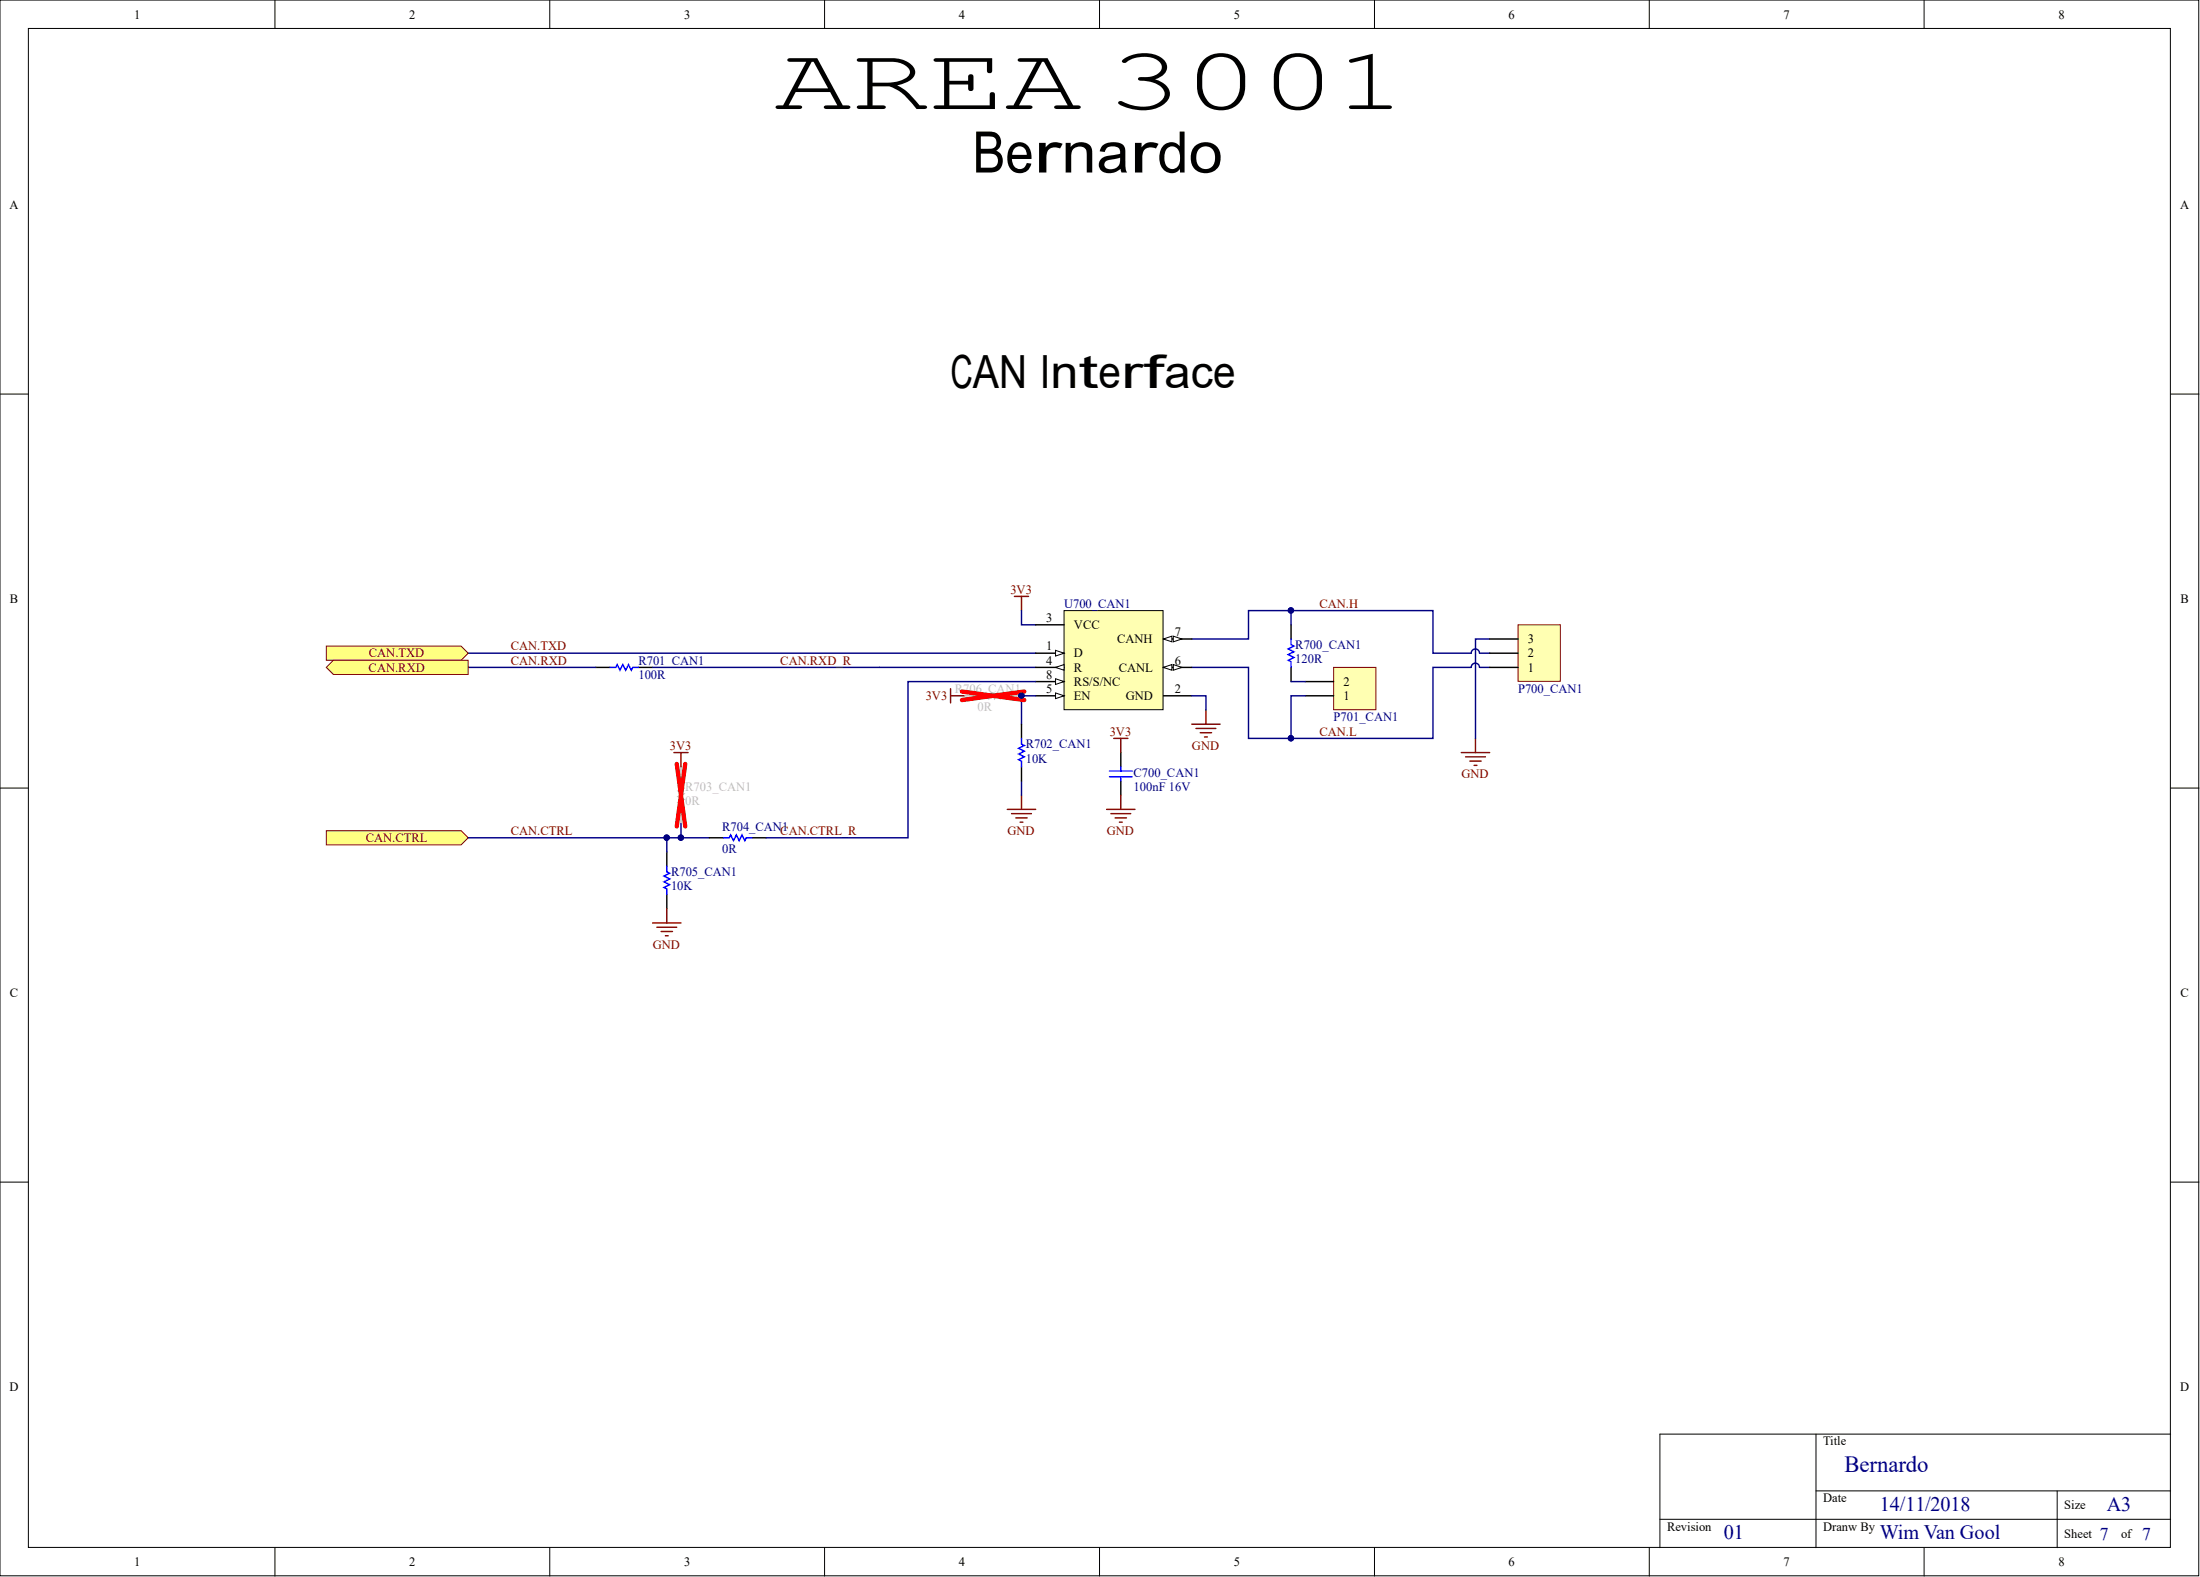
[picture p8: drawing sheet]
<svg xmlns="http://www.w3.org/2000/svg" width="393mm" height="282mm" viewBox="0 0 393 282" stroke-linecap="round" stroke-linejoin="round" font-family="sans-serif">
<g fill="#fff" stroke="#000" stroke-width=".18">
<path d="M0 0h393.1v281.7h-393.1z"/>
<path d="M5.1 5.1h383v271.5h-383z"/>
</g>
<g fill="none" stroke="#000" stroke-width=".18">
<path d="M49.2 0v5.1M98.3 0v5.1M147.4 0v5.1M196.6 0v5.1M245.7 0v5.1M294.9 0v5.1M344 0v5.1M0 70.4h5.1M388.1 70.4h5.1M0 140.9h5.1M388.1 140.9h5.1M0 211.3h5.1"/>
<path d="M388.1 211.3h5.1M324.7 256.3v20.3M388.1 256.3h-91.3v20.3M49.2 276.6v5.1M98.3 276.6v5.1M147.4 276.6v5.1M196.6 276.6v5.1M245.7 276.6v5.1M294.9 276.6v5.1M296.8 271.6h91.3M324.7 266.5h63.4M344 276.6v5.1"/>
<path d="M367.8 266.5v10.1"/>
</g>
<path d="M106.5 119.3h2.6M114.1 119.3h2.6M230.8 111.7v2.5M230.8 119.3v2.5M200.4 134.5v2.6M200.4 139.6v2.5" fill="none" stroke="#000" stroke-width=".26"/>
<path d="M109.1 119.3h1l.2-.5 .6 1 .5-1 .5 1 .5-1 .5 1 .2-.5h1M230.8 114.2v1l.5 .3-1 .5 1 .5-1 .5 1 .5-1 .5 .5 .3v1M198.4 138.8h4M198.4 137.8h4M200.4 137.1v.7M200.4 138.8v.8" fill="none" stroke="#00f" stroke-width=".26"/>
<g fill="none" stroke="#810000" stroke-width=".26">
<path d="M213.1 129.4h5M213.8 130.2h3.6M214.6 131h2M215.4 131.7h.5M215.6 126.9v2.5M261.3 134.5h5M262 135.3h3.6M262.8 136h2M263.6 136.8h.5M263.8 132v2.5M197.9 144.7h5M198.6 145.4h3.6"/>
<path d="M199.4 146.2h2M200.1 147h.5M200.4 142.1v2.6"/>
</g>
<path d="M238.4 119.3h7.6v7.6h-7.6z" fill="#ffffb2" stroke="#810000" stroke-width=".18"/>
<path d="M233.4 124.4h5M233.4 121.8h5" fill="none" stroke="#000" stroke-width=".26"/>
<path d="M181.4 106.6h2.5M182.6 106.6v2.5M199.1 132h2.6M200.4 132v2.5" fill="none" stroke="#810000" stroke-width=".26"/>
<path d="M83.7 119.3h22.8M83.7 116.8h101.5M116.7 119.3h68.5M182.6 109.1v2.6h2.6M213.1 114.2h10.1v-5.1h33v7.7h6.8a.74 .74 0 0 1 .8-.8 .74 .74 0 0 1 .7 .7M230.8 109.1v2.6M264.5 119.3a.74 .74 0 0 0-.7-.8 .74 .74 0 0 0-.8 .8h-6.8v12.7h-33v-12.7h-10.1M264.6 119.3h1.7M264.6 116.8h1.7M266.3 114.2h-2.5v17.8M230.8 121.8h2.6M233.4 124.4h-2.6v7.6" fill="none" stroke="#000081" stroke-width=".26"/>
<g fill="#000081" stroke="#000081" stroke-width=".18">
<circle cx="230.8" cy="132" r=".48"/>
<circle cx="230.8" cy="109.1" r=".48"/>
</g>
<g fill="#ffff81" stroke="#810000" stroke-width=".18">
<path d="M58.3 115.5h24.1l1.3 1.3-1.3 1.2h-24.1z" fill-rule="evenodd"/>
<path d="M59.6 118h24.1v2.6h-24.1l-1.3-1.3z" fill-rule="evenodd"/>
<path d="M58.3 148.5h24.1l1.3 1.2-1.3 1.3h-24.1z" fill-rule="evenodd"/>
</g>
<path d="M119.2 152.3v2.5M119.2 159.9v2.5M126.8 149.7h2.6M134.4 149.7h2.6" fill="none" stroke="#000" stroke-width=".26"/>
<path d="M119.2 154.8v1l.5 .3-1 .5 1 .5-1 .5 1 .5-1 .5 .5 .3v1M129.4 149.7h1l.2-.5 .5 1.1 .6-1.1 .5 1.1 .5-1.1 .5 1.1 .2-.6h1" fill="none" stroke="#00f" stroke-width=".26"/>
<path d="M121.8 137.1v3.5l.5 .3-1 .5 1 .5-1 .5 1 .5-1 .5 .5 .3v3.5" fill="none" stroke="#c1bfbd" stroke-width=".26"/>
<path d="M121 136.5l1.5 11.2M122.5 136.5l-1.5 11.2" fill="none" stroke="#f00" stroke-width=".77"/>
<path d="M83.7 149.7h43.1M119.2 149.7v2.6M121.8 147.2v2.5" fill="none" stroke="#000081" stroke-width=".26"/>
<g fill="#000081" stroke="#000081" stroke-width=".18">
<circle cx="119.2" cy="149.7" r=".48"/>
<circle cx="121.7" cy="149.7" r=".48"/>
</g>
<path d="M120.5 134.5h2.5M121.8 134.5v2.6M116.7 165h5.1M117.4 165.7h3.6M118.2 166.5h2M119 167.3h.5M119.2 162.4v2.6" fill="none" stroke="#810000" stroke-width=".26"/>
<path d="M190.2 109.1h17.8v17.8h-17.8z" fill="#ffffb2" stroke="#000" stroke-width=".18"/>
<path d="M185.2 124.4h5" fill="none" stroke="#000" stroke-width=".26"/>
<path d="M188.7 123.9l1.5 .5-1.5 .5z" fill="#fff"/>
<path d="M188.7 123.9l1.5 .5-1.5 .5z" fill="none" stroke="#000" stroke-width=".18"/>
<path d="M208 114.2h5.1" fill="none" stroke="#000" stroke-width=".26"/>
<path d="M208 114.2l1.5-.5v1z" fill="#fff"/>
<path d="M208 114.2l1.5-.5v1z" fill="none" stroke="#000" stroke-width=".18"/>
<path d="M209.8 113.7l1.5 .5-1.5 .5z" fill="#fff"/>
<path d="M209.8 113.7l1.5 .5-1.5 .5z" fill="none" stroke="#000" stroke-width=".18"/>
<path d="M208 119.3h5.1" fill="none" stroke="#000" stroke-width=".26"/>
<path d="M208 119.3l1.5-.5v1z" fill="#fff"/>
<path d="M208 119.3l1.5-.5v1z" fill="none" stroke="#000" stroke-width=".18"/>
<path d="M209.8 118.8l1.5 .5-1.5 .5z" fill="#fff"/>
<path d="M209.8 118.8l1.5 .5-1.5 .5z" fill="none" stroke="#000" stroke-width=".18"/>
<path d="M185.2 121.8h5" fill="none" stroke="#000" stroke-width=".26"/>
<path d="M188.7 121.3l1.5 .5-1.5 .5z" fill="#fff"/>
<path d="M188.7 121.3l1.5 .5-1.5 .5z" fill="none" stroke="#000" stroke-width=".18"/>
<path d="M185.2 111.7h5M185.2 119.3h5M208 124.4h5.1" fill="none" stroke="#000" stroke-width=".26"/>
<path d="M188.7 119.3l1.5-.5v1z" fill="#fff"/>
<path d="M188.7 119.3l1.5-.5v1z" fill="none" stroke="#000" stroke-width=".18"/>
<path d="M185.2 116.8h5" fill="none" stroke="#000" stroke-width=".26"/>
<path d="M188.7 116.2l1.5 .6-1.5 .5z" fill="#fff"/>
<path d="M188.7 116.2l1.5 .6-1.5 .5z" fill="none" stroke="#000" stroke-width=".18"/>
<path d="M182.6 139.6v2.5M185.2 121.8h-22.9v27.9h-25.3M185.2 124.4h-2.6v5M213.1 124.4h2.5v2.5" fill="none" stroke="#000081" stroke-width=".26"/>
<path d="M180.1 144.7h5.1M180.9 145.4h3.5M181.6 146.2h2.1M182.4 147h.5M182.6 142.1v2.6" fill="none" stroke="#810000" stroke-width=".26"/>
<circle cx="182.6" cy="124.3" r=".48" fill="#000081" stroke="#000081" stroke-width=".18"/>
<path d="M182.6 129.4v2.6M182.6 137.1v2.5" fill="none" stroke="#000" stroke-width=".26"/>
<path d="M182.6 132v1l.5 .2-1 .6 1 .5-1 .5 1 .5-1 .5 .5 .2v1.1" fill="none" stroke="#00f" stroke-width=".26"/>
<path d="M271.4 111.7h7.6v10.1h-7.6z" fill="#ffffb2" stroke="#810000" stroke-width=".18"/>
<path d="M266.3 119.3h5.1M266.3 116.8h5.1M266.3 114.2h5.1" fill="none" stroke="#000" stroke-width=".26"/>
<path d="M170 123.1v2.5M170 124.4h2.5" fill="none" stroke="#810000" stroke-width=".26"/>
<path d="M172.5 124.4h3.5l.3-.5 .5 1 .5-1 .5 1 .5-1 .5 1 .3-.5h3.5" fill="none" stroke="#c1bfbd" stroke-width=".26"/>
<circle cx="182.6" cy="124.3" r=".48" fill="#000081" stroke="#000081" stroke-width=".18"/>
<path d="M172 123.6l11.1 1.5M183.1 123.6l-11.1 1.5" fill="none" stroke="#f00" stroke-width=".77"/>
<text font-size="15.9" x="138.5" y="19.5">AREA 3001</text>
<text font-size="10.2" x="173.9" y="30.8">Bernardo</text>
<text font-size="8.2" x="170" y="69.3">CAN Interface</text>
<text font-size="4.1" fill="#060080" x="329.8" y="263.1">Bernardo</text>
<g font-size="3.7" fill="#060080">
<text x="336.1" y="270">14/11/2018</text>
<text x="376.7" y="270">A3</text>
<text x="308.2" y="275.1">01</text>
<text x="336.1" y="275.1">Wim Van Gool</text>
</g>
<g font-size="3.2" fill="#060080">
<text x="375.4" y="275.2">7</text>
<text x="383" y="275.2">7</text>
</g>
<g font-size="2.3">
<text x="24" y="3.3">1</text>
<text x="73.1" y="3.3">2</text>
<text x="122.3" y="3.3">3</text>
<text x="171.4" y="3.3">4</text>
<text x="220.6" y="3.3">5</text>
<text x="269.7" y="3.3">6</text>
<text x="318.9" y="3.3">7</text>
<text x="368" y="3.3">8</text>
<text x="1.7" y="37.3">A</text>
<text x="389.8" y="37.3">A</text>
<text x="1.8" y="107.7">B</text>
<text x="389.9" y="107.7">B</text>
<text x="187.1" y="111.2">3</text>
<text x="192" y="112.4">VCC</text>
<text x="210" y="113.7">7</text>
<text x="187.1" y="118.8">4</text>
<text x="187.1" y="116.2">1</text>
<text x="192" y="117.5">D</text>
<text x="199.7" y="115">CANH</text>
<text x="210" y="118.8">6</text>
<text x="273.2" y="117.5">2</text>
<text x="273.2" y="115">3</text>
<text x="187.1" y="123.9">5</text>
<text x="187.1" y="121.3">8</text>
<text x="192" y="125.1">EN</text>
<text x="192" y="122.6">RS/S/NC</text>
<text x="192" y="120.1">R</text>
<text x="200" y="120.1">CANL</text>
<text x="201.3" y="125.1">GND</text>
<text x="210" y="123.9">2</text>
<text x="240.2" y="125.1">1</text>
<text x="240.2" y="122.6">2</text>
<text x="273.2" y="120.1">1</text>
<text x="1.8" y="178.1">C</text>
<text x="389.9" y="178.1">C</text>
<text x="1.7" y="248.5">D</text>
<text x="389.8" y="248.5">D</text>
<text x="326" y="258.4">Title</text>
<text x="326" y="268.5">Date</text>
<text x="369.1" y="269.8">Size</text>
<text x="298.1" y="273.6">Revision</text>
<text x="326" y="273.6">Dranw By</text>
<text x="369.1" y="274.9">Sheet</text>
<text x="379.2" y="274.9">of</text>
<text x="24" y="279.9">1</text>
<text x="73.1" y="279.9">2</text>
<text x="122.3" y="279.9">3</text>
<text x="171.4" y="279.9">4</text>
<text x="220.6" y="279.9">5</text>
<text x="269.7" y="279.9">6</text>
<text x="318.9" y="279.9">7</text>
<text x="368" y="279.9">8</text>
</g>
<g font-size="2.3" fill="#810000">
<text x="180.6" y="106.1">3V3</text>
<text x="235.9" y="108.6">CAN.H</text>
<text x="66" y="117.5">CAN.TXD</text>
<text x="91.3" y="116.2">CAN.TXD</text>
<text x="91.3" y="118.8">CAN.RXD</text>
<text x="139.5" y="118.8">CAN.RXD_R</text>
<text x="65.9" y="120.1">CAN.RXD</text>
<text x="165.5" y="125.1">3V3</text>
<text x="198.4" y="131.5">3V3</text>
<text x="235.9" y="131.5">CAN.L</text>
<text x="119.8" y="134">3V3</text>
<text x="213.1" y="134">GND</text>
<text x="261.3" y="139.1">GND</text>
<text x="91.3" y="149.2">CAN.CTRL</text>
<text x="139.5" y="149.2">CAN.CTRL_R</text>
<text x="180.1" y="149.2">GND</text>
<text x="197.9" y="149.2">GND</text>
<text x="65.4" y="150.5">CAN.CTRL</text>
<text x="116.7" y="169.5">GND</text>
</g>
<g font-size="2.3" fill="#000081">
<text x="190.2" y="108.6">U700_CAN1</text>
<text x="114.1" y="118.8">R701_CAN1</text>
<text x="231.6" y="118.5">120R</text>
<text x="231.6" y="116">R700_CAN1</text>
<text x="114.1" y="121.3">100R</text>
<text x="271.4" y="123.9">P700_CAN1</text>
<text x="238.4" y="128.9">P701_CAN1</text>
<text x="183.4" y="136.3">10K</text>
<text x="183.4" y="133.8">R702_CAN1</text>
<text x="202.7" y="141.4">100nF 16V</text>
<text x="202.7" y="138.8">C700_CAN1</text>
<text x="129.1" y="148.5">R704_CAN1</text>
<text x="129.1" y="152.5">0R</text>
<text x="120" y="159.1">10K</text>
<text x="120" y="156.6">R705_CAN1</text>
</g>
<g font-size="2.3" fill="#c1bfbd">
<text x="170.7" y="123.9">R706_CAN1</text>
<text x="174.8" y="127.2">0R</text>
<text x="122.5" y="143.9">0R</text>
<text x="122.5" y="141.4">R703_CAN1</text>
</g>
</svg>
